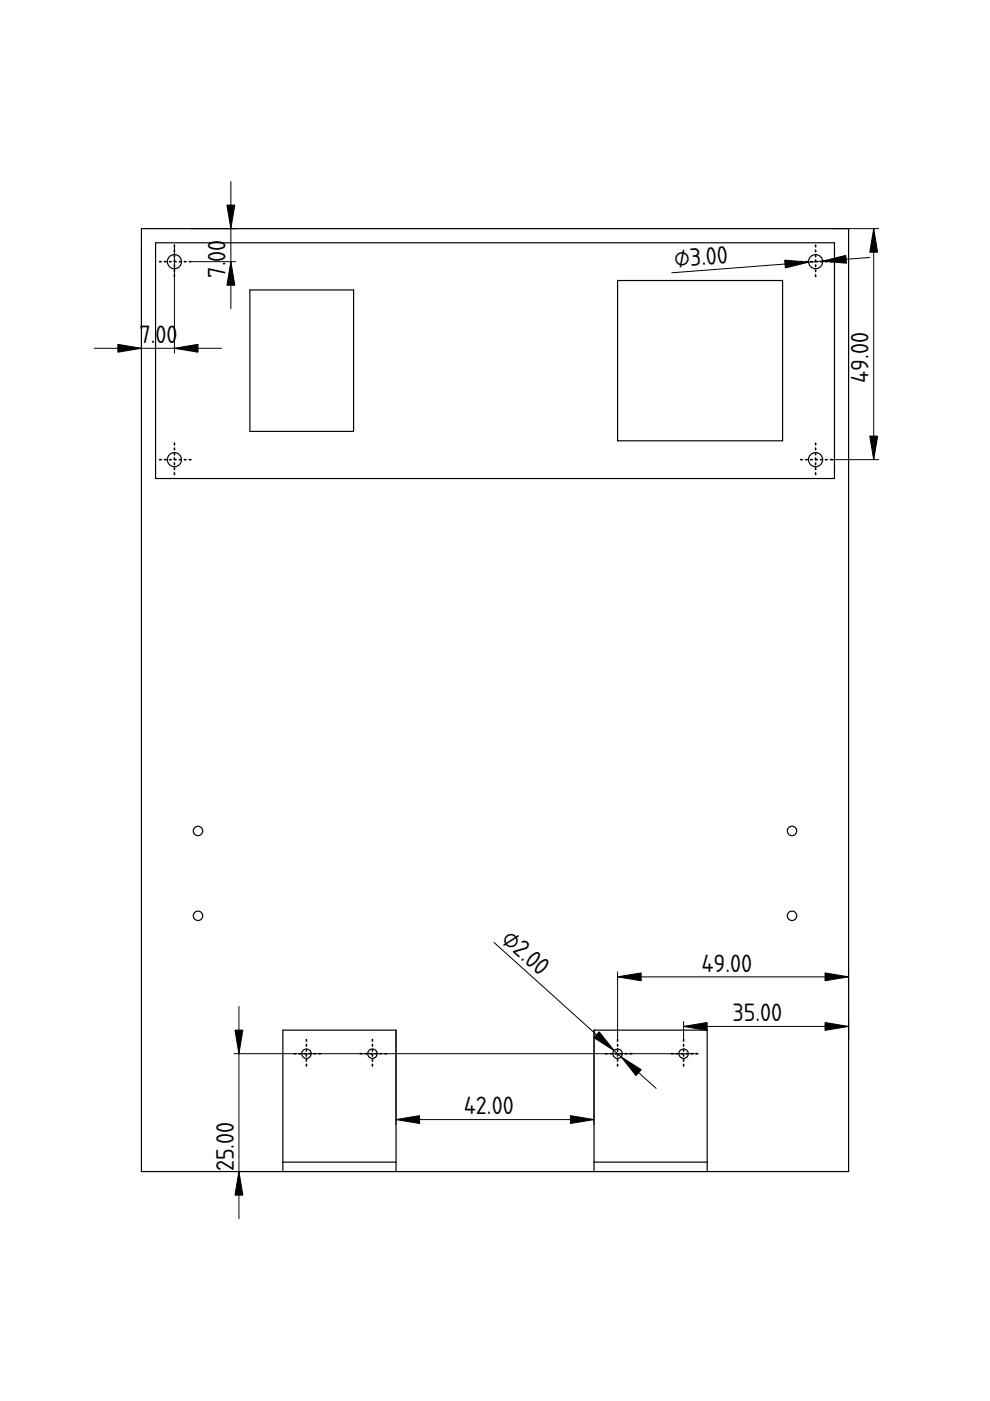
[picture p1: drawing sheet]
<svg xmlns="http://www.w3.org/2000/svg" width="210mm" height="297mm" viewBox="0 0 210 297" stroke-linecap="round" stroke-linejoin="round" font-family="sans-serif">
<path d="M105 148.4h.1" fill="none" stroke="#000" stroke-width=".21"/>
<path d="M30 48.5h149.9v199.9h-30v-30h-24v30h-41.9v-30h-24v30h-30z" fill-rule="evenodd" fill="#fff"/>
<path d="M105 148.4h.1" fill="none" stroke="#000" stroke-width=".21"/>
<g fill="#fff">
<path d="M33 51.5h143.9v50h-143.9z" fill-rule="evenodd"/>
<path d="M130.9 59.5h35v34h-35z" fill-rule="evenodd"/>
<path d="M125.9 218.4h24v28h-24z" fill-rule="evenodd"/>
<path d="M60 218.4h24v28h-24z" fill-rule="evenodd"/>
<path d="M53 61.5h22v30h-22z" fill-rule="evenodd"/>
<path d="M60 246.4h24v2h-24z" fill-rule="evenodd"/>
<path d="M125.9 246.4h24v2h-24z" fill-rule="evenodd"/>
<circle cx="37" cy="55.5" r="1.5"/>
<circle cx="172.9" cy="97.5" r="1.5"/>
<circle cx="37" cy="97.5" r="1.5"/>
<circle cx="172.9" cy="55.5" r="1.5"/>
<circle cx="130.9" cy="223.4" r="1"/>
<circle cx="167.9" cy="176.2" r="1"/>
<circle cx="167.9" cy="194.2" r="1"/>
<circle cx="42" cy="194.2" r="1"/>
<circle cx="79" cy="223.4" r="1"/>
<circle cx="65" cy="223.4" r="1"/>
<circle cx="42" cy="176.2" r="1"/>
<circle cx="144.9" cy="223.4" r="1"/>
</g>
<g fill="none" stroke="#000" stroke-width=".25">
<path d="M30 48.5h149.9v199.9h-149.9zM33 51.5h143.9v50h-143.9zM130.9 59.5h35v34h-35zM53 61.5h22v30h-22zM60 248.4v-30h24v30M60 246.4h24M125.9 246.4h24M125.9 248.4v-30h24v30"/>
<circle cx="37" cy="55.5" r="1.5"/>
<circle cx="172.9" cy="55.5" r="1.5"/>
<circle cx="37" cy="97.5" r="1.5"/>
<circle cx="172.9" cy="97.5" r="1.5"/>
<circle cx="42" cy="176.2" r="1"/>
<circle cx="167.9" cy="176.2" r="1"/>
<circle cx="42" cy="194.2" r="1"/>
<circle cx="167.9" cy="194.2" r="1"/>
<circle cx="65" cy="223.4" r="1"/>
<circle cx="79" cy="223.4" r="1"/>
<circle cx="130.9" cy="223.4" r="1"/>
<circle cx="144.9" cy="223.4" r="1"/>
</g>
<g fill="none" stroke="#000" stroke-width=".35" stroke-dasharray=".3 .7">
<path d="M37 52v7M40.5 55.5h-7M172.9 52v7M176.4 55.5h-7M37 94v7M40.5 97.5h-7M172.9 94v7M176.4 97.5h-7M65 220.4v6M68 223.4h-6M79 220.4v6M82 223.4h-6"/>
<path d="M130.9 220.4v6M133.9 223.4h-6M144.9 220.4v6M147.9 223.4h-6"/>
</g>
<g fill="none" stroke="#000" stroke-width=".21">
<path d="M48.9 38.5v27M30 52v22.9M37 52v22.9M40.5 48.5h9.5M40.5 55.5h9.5M176.4 48.5h9.9M184.4 54.6l-42 3.2M185.2 48.5v49M20 73.8h27M176.4 97.5h9.9M105 148.4h.1M104.7 199.8l34.4 31"/>
<path d="M50.7 213.4v45M84 218.4v20M125.9 218.4v20M130.9 207.1h49M130.9 206.1v14.3M144.9 217.6h35M144.9 216.6v3.8M179.9 206.1v14.3M49.6 223.4h98.3M84 237.4h41.9M49.6 248.4h100.3"/>
</g>
<g fill="#000" stroke="#000" stroke-width=".21">
<path d="M48.1 43.5h1.7l-.9 5zM48.9 55.5l.9 5h-1.7zM166.4 55.1l5 .5-4.9 1.2zM174.4 55.4l4.9-1.3 .2 1.7zM185.2 48.5l.9 5h-1.7zM25 73l5 .8-5 .9zM37 73.8l5-.8v1.7zM184.4 92.5h1.7l-.9 5zM130.9 207.1l5-.8v1.6zM144.9 217.6l5-.8v1.7zM174.9 216.8l5 .8-5 .9zM174.9 206.3l5 .8-5 .8z"/>
<path d="M49.8 218.4h1.7l-.8 5zM84 237.4l5-.9v1.7zM120.9 236.5l5 .9-5 .8zM127 218.8l3.2 3.9-4.3-2.7zM131.7 224.1l4.3 2.7-1.2 1.2zM50.7 248.4l.8 5h-1.7z"/>
</g>
<g font-size="5">
<text x="47.8" y="58.9" transform="rotate(-90 47.8 58.9)">7.00</text>
<text x="143.1" y="56.6" transform="rotate(-4 143.1 56.6)">⌀3.00</text>
<text x="29.6" y="72.7">7.00</text>
<text x="184.1" y="81.2" transform="rotate(-90 184.1 81.2)">49.00</text>
<text x="106.1" y="199.5" transform="rotate(42 106.1 199.5)">⌀2.0</text>
<text x="148.7" y="206">49.00</text>
<text x="155.3" y="216.5">35.00</text>
<text x="98.4" y="236.3">42.00</text>
<text x="49.6" y="248.4" transform="rotate(-90 49.6 248.4)">25.00</text>
</g>
</svg>
